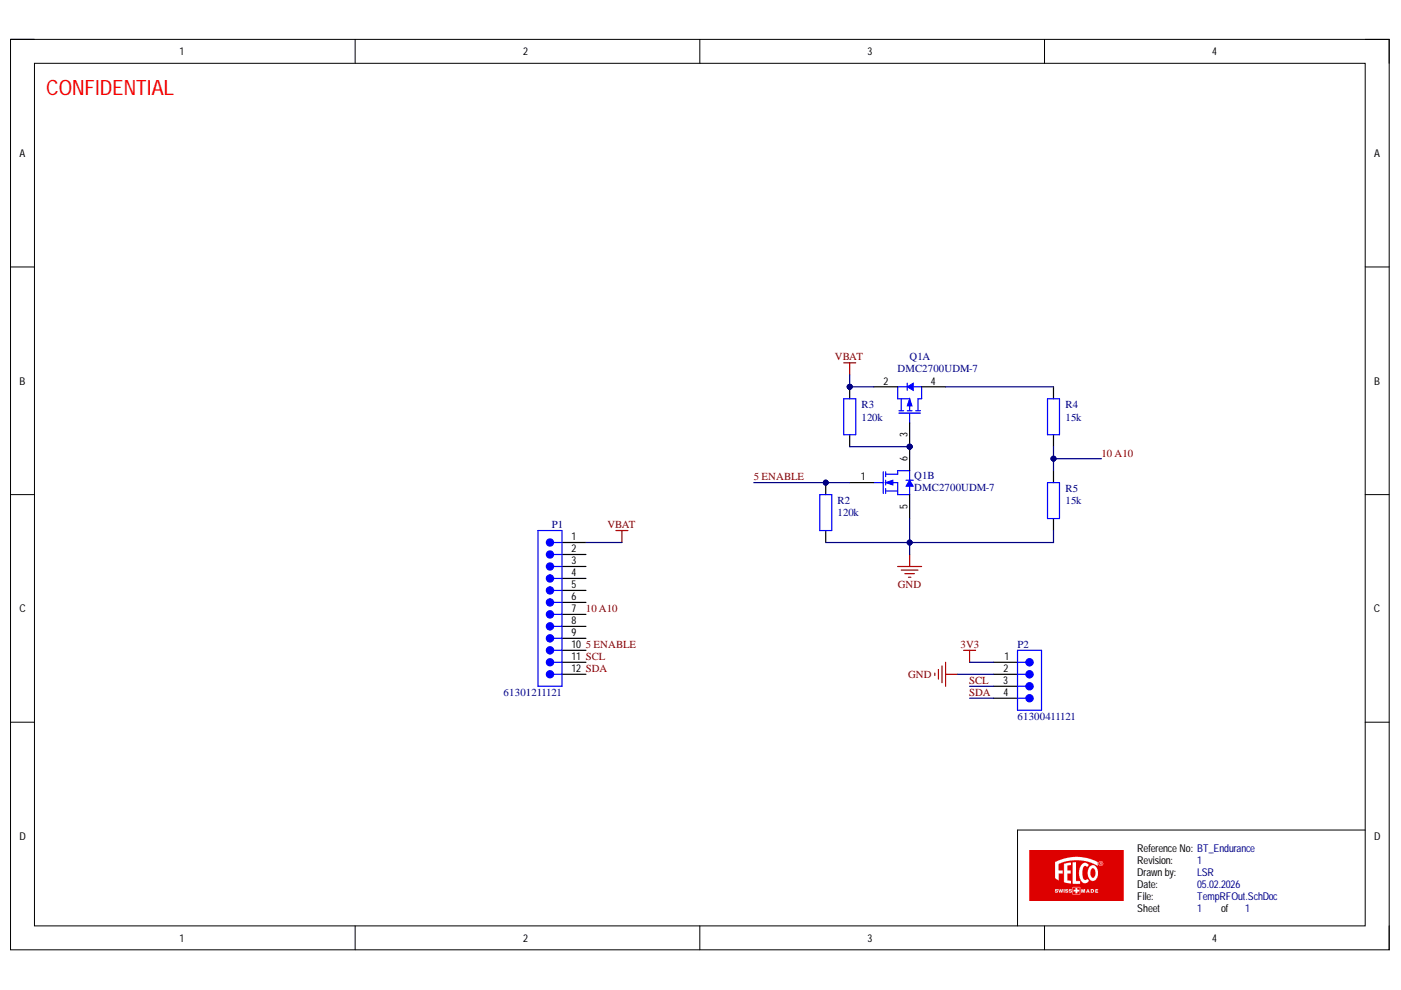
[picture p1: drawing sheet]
# Altium schematic sheet TempRFOut.SchDoc
size A4; DrawnBy: LSR; Engineer: CW; SheetNumber: 1; SheetTotal: 1; PageSetup: Record=PageOptions¦CenterHorizontal=True¦CenterVertical=True¦PrintScale=1.00¦XCorrection=1.00¦YCorrection=1.00¦PrintKind=0¦BorderSize=5000000¦LeftOffset=0¦BottomOffset=0¦Orientation=2¦PaperLength=1000¦PaperWidth=1000¦Scale=100¦PaperSource=7¦PrintQuality=-3¦MediaType=1¦DitherType=10¦PrintScaleMode=1¦PaperKind=A4¦PaperIndex=9

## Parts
P1  61301211121  [61301211121]
P2  61300411121  [61300411121]
Q1  DMC2700UDM-7  [FAIR-SOT23-6_V]  (parts A,B of 2)
R2  120k  [0603]
R3  120k  [0603]
R4  15k  [0603]
R5  15k  [0603]

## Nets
3V3: P2.1
GND: P2.2 Q1.5(S) R2.1 R5.1
VBAT: P1.1 Q1.2(S) R3.2
5 ENABLE: P1.10 Q1.1(G) R2.2
10 A10: P1.7 R4.1 R5.2
SCL: P1.11 P2.3
SDA: P1.12 P2.4
NetQ1_3: Q1.3(G) Q1.6(D) R3.1
NetQ1_4: Q1.4(D) R4.2

Not connected (* = marked no-connect by the designer): P1 2 3 4 5 6 8 9
